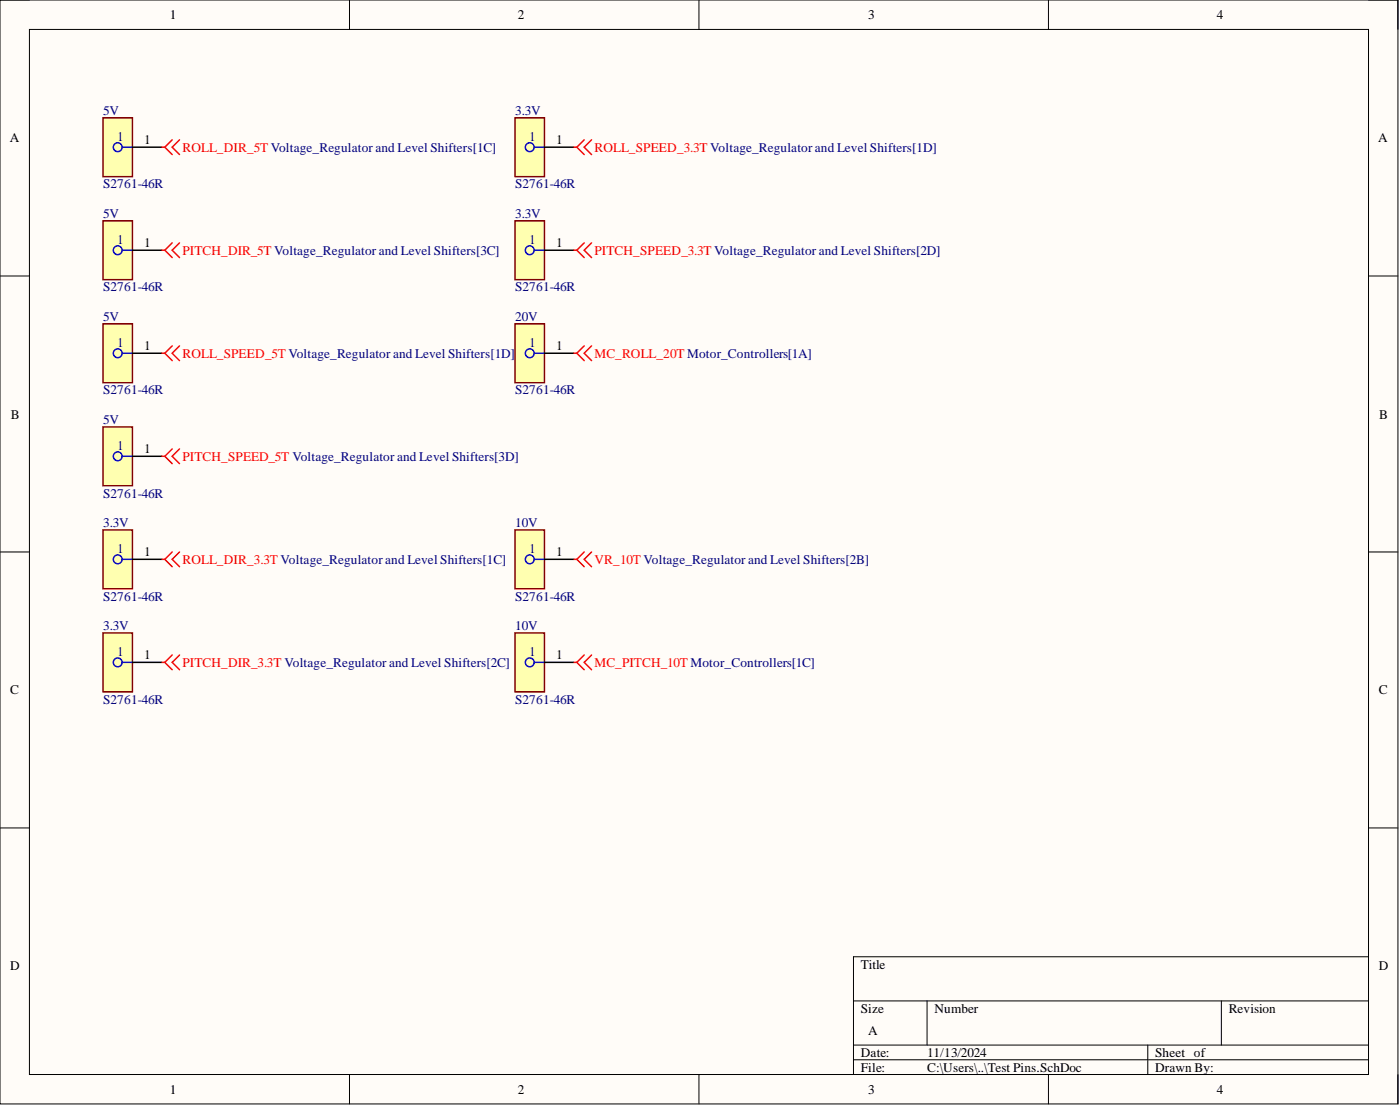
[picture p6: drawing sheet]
<svg xmlns="http://www.w3.org/2000/svg" width="241mm" height="190mm" viewBox="0 0 241 190" stroke-linecap="round" stroke-linejoin="round" font-family="sans-serif">
<path d="M0 0h240.9v190.1h-240.9z" fill-rule="evenodd" fill="#fffcf8"/>
<path d="M0 0h240.9v190.1h-240.9z" fill="none" stroke="#000" stroke-width=".17"/>
<path d="M5.1 5.1h230.8v180h-230.8z" fill-rule="evenodd" fill="#fffcf8"/>
<g fill="none" stroke="#000" stroke-width=".17">
<path d="M0 0h5.1M5.1 5.1h230.8v180h-230.8zM60.2 0v5.1M120.5 0v5.1M180.7 0v5.1M235.9 0h5v5.1M0 47.5h5.1M235.9 47.5h5M0 95.1h5.1M235.9 95.1h5M0 142.6h5.1M235.9 142.6h5"/>
<path d="M147.1 172.4h88.8M159.8 172.4v7.6M210.5 172.4v7.6M235.9 164.8h-88.8v20.3M60.2 185.1v5M120.5 185.1v5M147.1 180h88.8M147.1 182.5h88.8M180.7 185.1v5M197.8 180v5.1M240.9 185.1v5"/>
</g>
<path d="M17.8 20.3h5v10.1h-5z" fill-rule="evenodd" fill="#ffffb0"/>
<path d="M17.8 20.3h5v10.1h-5z" fill="none" stroke="#800000" stroke-width=".25"/>
<g fill="none" stroke="#00f" stroke-width=".25">
<path d="M21.1 25.4h1.7"/>
<circle cx="20.3" cy="25.4" r=".76"/>
</g>
<path d="M22.8 25.4h5.1" fill="none" stroke="#000" stroke-width=".25"/>
<path d="M17.8 38h5v10.2h-5z" fill-rule="evenodd" fill="#ffffb0"/>
<path d="M17.8 38h5v10.2h-5z" fill="none" stroke="#800000" stroke-width=".25"/>
<g fill="none" stroke="#00f" stroke-width=".25">
<path d="M21.1 43.1h1.7"/>
<circle cx="20.3" cy="43.1" r=".76"/>
</g>
<path d="M22.8 43.1h5.1" fill="none" stroke="#000" stroke-width=".25"/>
<path d="M17.8 55.8h5v10.1h-5z" fill-rule="evenodd" fill="#ffffb0"/>
<path d="M17.8 55.8h5v10.1h-5z" fill="none" stroke="#800000" stroke-width=".25"/>
<g fill="none" stroke="#00f" stroke-width=".25">
<path d="M21.1 60.8h1.7"/>
<circle cx="20.3" cy="60.8" r=".76"/>
</g>
<path d="M22.8 60.8h5.1" fill="none" stroke="#000" stroke-width=".25"/>
<path d="M17.8 73.5h5v10.2h-5z" fill-rule="evenodd" fill="#ffffb0"/>
<path d="M17.8 73.5h5v10.2h-5z" fill="none" stroke="#800000" stroke-width=".25"/>
<g fill="none" stroke="#00f" stroke-width=".25">
<path d="M21.1 78.6h1.7"/>
<circle cx="20.3" cy="78.6" r=".76"/>
</g>
<path d="M22.8 78.6h5.1" fill="none" stroke="#000" stroke-width=".25"/>
<path d="M17.8 91.3h5v10.1h-5z" fill-rule="evenodd" fill="#ffffb0"/>
<path d="M17.8 91.3h5v10.1h-5z" fill="none" stroke="#800000" stroke-width=".25"/>
<g fill="none" stroke="#00f" stroke-width=".25">
<path d="M21.1 96.3h1.7"/>
<circle cx="20.3" cy="96.3" r=".76"/>
</g>
<path d="M22.8 96.3h5.1" fill="none" stroke="#000" stroke-width=".25"/>
<path d="M17.8 109h5v10.2h-5z" fill-rule="evenodd" fill="#ffffb0"/>
<path d="M17.8 109h5v10.2h-5z" fill="none" stroke="#800000" stroke-width=".25"/>
<g fill="none" stroke="#00f" stroke-width=".25">
<path d="M21.1 114.1h1.7"/>
<circle cx="20.3" cy="114.1" r=".76"/>
</g>
<path d="M22.8 114.1h5.1" fill="none" stroke="#000" stroke-width=".25"/>
<path d="M88.8 20.3h5v10.1h-5z" fill-rule="evenodd" fill="#ffffb0"/>
<path d="M88.8 20.3h5v10.1h-5z" fill="none" stroke="#800000" stroke-width=".25"/>
<g fill="none" stroke="#00f" stroke-width=".25">
<path d="M92.1 25.4h1.7"/>
<circle cx="91.3" cy="25.4" r=".76"/>
</g>
<path d="M93.8 25.4h5.1" fill="none" stroke="#000" stroke-width=".25"/>
<path d="M88.8 38h5v10.2h-5z" fill-rule="evenodd" fill="#ffffb0"/>
<path d="M88.8 38h5v10.2h-5z" fill="none" stroke="#800000" stroke-width=".25"/>
<g fill="none" stroke="#00f" stroke-width=".25">
<path d="M92.1 43.1h1.7"/>
<circle cx="91.3" cy="43.1" r=".76"/>
</g>
<path d="M93.8 43.1h5.1" fill="none" stroke="#000" stroke-width=".25"/>
<path d="M88.8 55.8h5v10.1h-5z" fill-rule="evenodd" fill="#ffffb0"/>
<path d="M88.8 55.8h5v10.1h-5z" fill="none" stroke="#800000" stroke-width=".25"/>
<g fill="none" stroke="#00f" stroke-width=".25">
<path d="M92.1 60.8h1.7"/>
<circle cx="91.3" cy="60.8" r=".76"/>
</g>
<path d="M93.8 60.8h5.1" fill="none" stroke="#000" stroke-width=".25"/>
<path d="M88.8 91.3h5v10.1h-5z" fill-rule="evenodd" fill="#ffffb0"/>
<path d="M88.8 91.3h5v10.1h-5z" fill="none" stroke="#800000" stroke-width=".25"/>
<g fill="none" stroke="#00f" stroke-width=".25">
<path d="M92.1 96.3h1.7"/>
<circle cx="91.3" cy="96.3" r=".76"/>
</g>
<path d="M93.8 96.3h5.1" fill="none" stroke="#000" stroke-width=".25"/>
<path d="M88.8 109h5v10.2h-5z" fill-rule="evenodd" fill="#ffffb0"/>
<path d="M88.8 109h5v10.2h-5z" fill="none" stroke="#800000" stroke-width=".25"/>
<g fill="none" stroke="#00f" stroke-width=".25">
<path d="M92.1 114.1h1.7"/>
<circle cx="91.3" cy="114.1" r=".76"/>
</g>
<path d="M93.8 114.1h5.1" fill="none" stroke="#000" stroke-width=".25"/>
<g fill="none" stroke="#f00" stroke-width=".25">
<path d="M27.9 25.4h.5M28.4 25.4l1.3 1.2M29.7 24.1l-1.3 1.3M30.9 24.1l-1.2 1.3 1.2 1.2M98.9 25.4h.5M99.4 25.4l1.3 1.2M100.7 24.1l-1.3 1.3M102 24.1l-1.3 1.3 1.3 1.2M27.9 43.1h.5M28.4 43.1l1.3 1.3M29.7 41.8l-1.3 1.3M29.7 59.6l-1.3 1.2"/>
<path d="M30.9 41.8l-1.2 1.3 1.2 1.3M30.9 59.6l-1.2 1.2 1.2 1.3M98.9 43.1h.5M99.4 43.1l1.3 1.3M100.7 41.8l-1.3 1.3M100.7 59.6l-1.3 1.2M102 41.8l-1.3 1.3 1.3 1.3M102 59.6l-1.3 1.2 1.3 1.3M27.9 60.8h.5M27.9 78.6h.5M28.4 60.8l1.3 1.3M28.4 78.6l1.3 1.3"/>
<path d="M29.7 77.3l-1.3 1.3M30.9 77.3l-1.2 1.3 1.2 1.3M98.9 60.8h.5M99.4 60.8l1.3 1.3M27.9 96.3h.5M28.4 96.3l1.3 1.3M29.7 95.1l-1.3 1.2M30.9 95.1l-1.2 1.2 1.2 1.3M98.9 96.3h.5M99.4 96.3l1.3 1.3M100.7 95.1l-1.3 1.2M102 95.1l-1.3 1.2 1.3 1.3"/>
<path d="M27.9 114.1h.5M28.4 114.1l1.3 1.3M29.7 112.8l-1.3 1.3M30.9 112.8l-1.2 1.3 1.2 1.3M98.9 114.1h.5M99.4 114.1l1.3 1.3M100.7 112.8l-1.3 1.3M102 112.8l-1.3 1.3 1.3 1.3"/>
</g>
<g font-size="2.3">
<text x="29.3" y="3.3">1</text>
<text x="89.3" y="3.3">2</text>
<text x="149.6" y="3.3">3</text>
<text x="209.7" y="3.3">4</text>
<text x="1.7" y="24.5">A</text>
<text x="24.9" y="24.8">1</text>
<text x="95.9" y="24.8">1</text>
<text x="237.6" y="24.5">A</text>
<text x="24.9" y="42.6">1</text>
<text x="95.9" y="42.6">1</text>
<text x="24.9" y="60.3">1</text>
<text x="95.9" y="60.3">1</text>
<text x="1.9" y="72.1">B</text>
<text x="237.7" y="72.1">B</text>
<text x="24.9" y="78.1">1</text>
<text x="24.9" y="95.8">1</text>
<text x="95.9" y="95.8">1</text>
<text x="24.9" y="113.6">1</text>
<text x="95.9" y="113.6">1</text>
<text x="1.8" y="119.6">C</text>
<text x="237.6" y="119.6">C</text>
<text x="1.8" y="167.2">D</text>
<text x="148.4" y="166.8">Title</text>
<text x="237.6" y="167.2">D</text>
<text x="148.4" y="174.4">Size</text>
<text x="149.6" y="178.2">A</text>
<text x="161.1" y="174.4">Number</text>
<text x="211.8" y="174.4">Revision</text>
<text x="148.4" y="182">Date:</text>
<text x="148.4" y="184.6">File:</text>
<text x="159.8" y="182">11/13/2024</text>
<text x="159.8" y="184.6">C:\Users\..\Test Pins.SchDoc</text>
<text x="199.1" y="182">Sheet of</text>
<text x="199.1" y="184.6">Drawn By:</text>
<text x="29.3" y="188.4">1</text>
<text x="89.3" y="188.4">2</text>
<text x="149.6" y="188.4">3</text>
<text x="209.7" y="188.4">4</text>
</g>
<g font-size="2.3" fill="#000080">
<text x="17.8" y="19.8">5V</text>
<text x="88.8" y="19.8">3.3V</text>
<text x="20.2" y="24.3">1</text>
<text x="91.2" y="24.3">1</text>
<text x="17.8" y="32.5">S2761-46R</text>
<text x="88.8" y="32.5">S2761-46R</text>
<text x="17.8" y="37.5">5V</text>
<text x="88.8" y="37.5">3.3V</text>
<text x="20.2" y="42.1">1</text>
<text x="91.2" y="42.1">1</text>
<text x="17.8" y="50.2">S2761-46R</text>
<text x="88.8" y="50.2">S2761-46R</text>
<text x="17.8" y="55.3">5V</text>
<text x="20.2" y="59.8">1</text>
<text x="88.8" y="55.3">20V</text>
<text x="91.2" y="59.8">1</text>
<text x="17.8" y="67.9">S2761-46R</text>
<text x="88.8" y="67.9">S2761-46R</text>
<text x="17.8" y="73">5V</text>
<text x="20.2" y="77.6">1</text>
<text x="17.8" y="85.7">S2761-46R</text>
<text x="17.8" y="90.8">3.3V</text>
<text x="20.2" y="95.3">1</text>
<text x="88.8" y="90.8">10V</text>
<text x="91.2" y="95.3">1</text>
<text x="17.8" y="103.4">S2761-46R</text>
<text x="88.8" y="103.4">S2761-46R</text>
<text x="17.8" y="108.5">3.3V</text>
<text x="20.2" y="113.1">1</text>
<text x="88.8" y="108.5">10V</text>
<text x="91.2" y="113.1">1</text>
<text x="17.8" y="121.2">S2761-46R</text>
<text x="88.8" y="121.2">S2761-46R</text>
</g>
<g font-size="2.3" fill="#f00">
<text x="31.4" y="26.1">ROLL_DIR_5T Voltage_Regulator and Level Shifters[1C]</text>
<text x="102.5" y="26.1">ROLL_SPEED_3.3T Voltage_Regulator and Level Shifters[1D]</text>
<text x="31.4" y="43.9">PITCH_DIR_5T Voltage_Regulator and Level Shifters[3C]</text>
<text x="102.5" y="43.9">PITCH_SPEED_3.3T Voltage_Regulator and Level Shifters[2D]</text>
<text x="31.4" y="61.6">ROLL_SPEED_5T Voltage_Regulator and Level Shifters[1D]</text>
<text x="102.5" y="61.6">MC_ROLL_20T Motor_Controllers[1A]</text>
<text x="31.4" y="79.4">PITCH_SPEED_5T Voltage_Regulator and Level Shifters[3D]</text>
<text x="31.4" y="97.1">ROLL_DIR_3.3T Voltage_Regulator and Level Shifters[1C]</text>
<text x="102.5" y="97.1">VR_10T Voltage_Regulator and Level Shifters[2B]</text>
<text x="31.4" y="114.8">PITCH_DIR_3.3T Voltage_Regulator and Level Shifters[2C]</text>
<text x="102.5" y="114.8">MC_PITCH_10T Motor_Controllers[1C]</text>
</g>
</svg>
